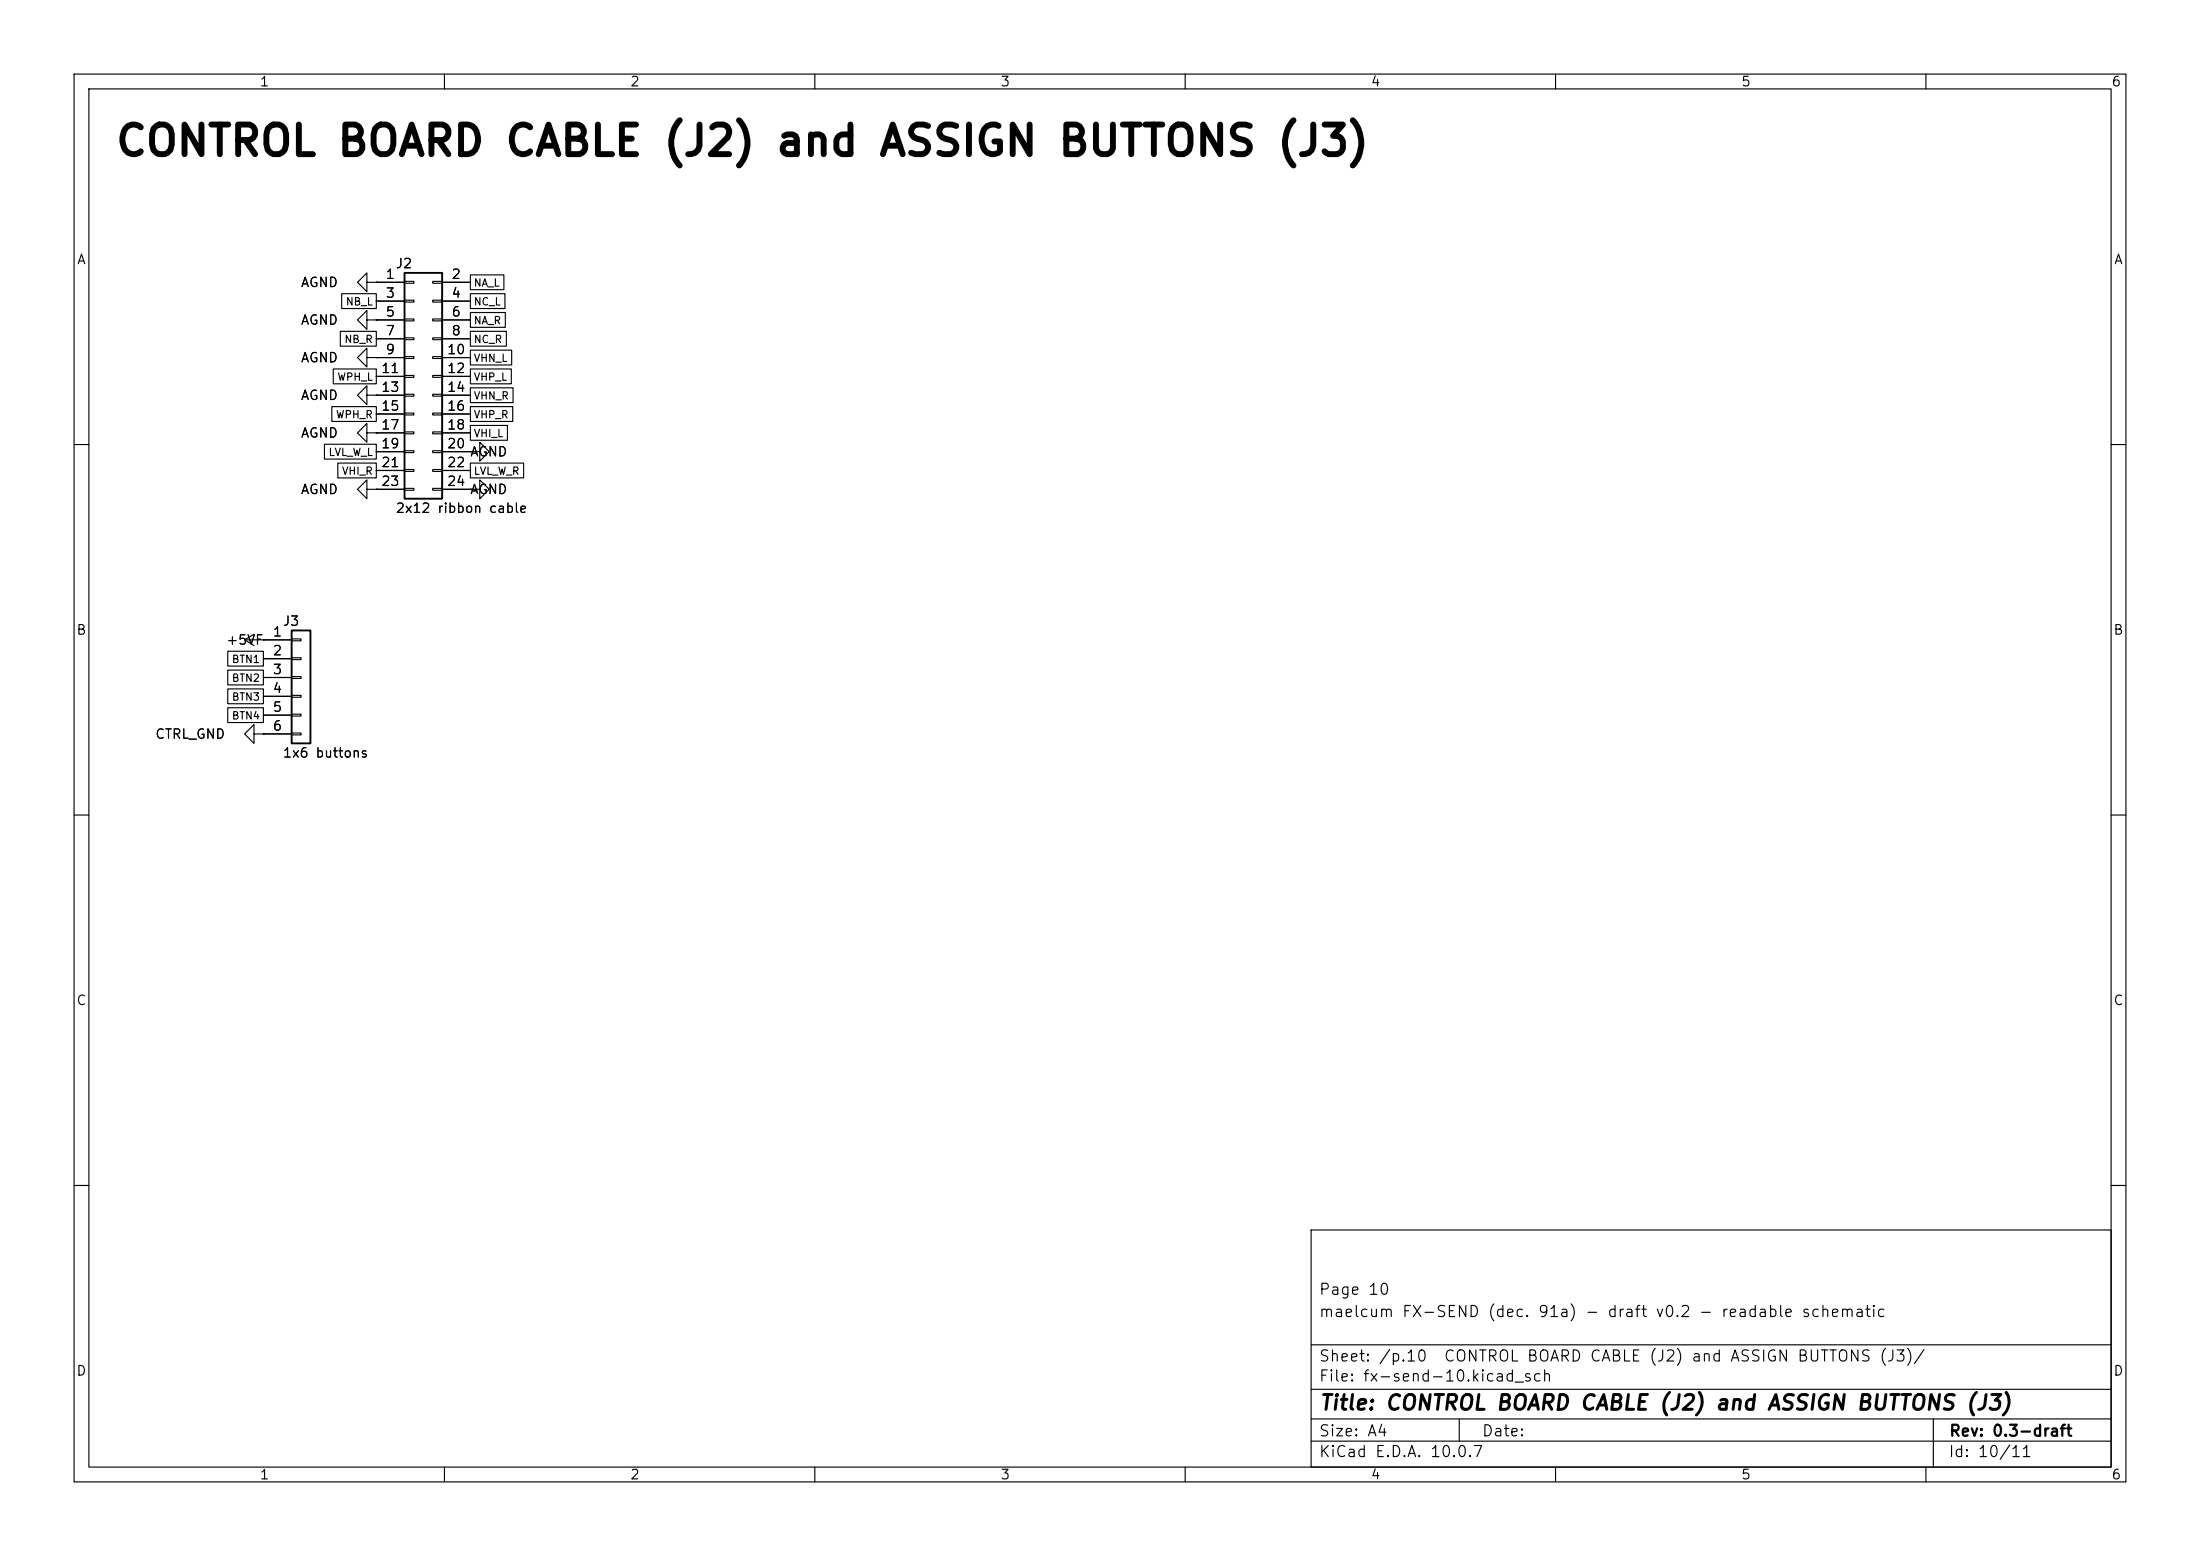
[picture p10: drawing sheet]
<svg xmlns="http://www.w3.org/2000/svg" width="297mm" height="210mm" viewBox="0 0 297 210" stroke-linecap="round" stroke-linejoin="round" font-family="sans-serif">
<g fill="none" stroke="#000" stroke-width=".15">
<path d="M10 10h277v190h-277zM12 12h273v186h-273zM60 10v2M110 10v2M160 10v2M210 10v2M260 10v2M46.1 39.6h4.7v2h-4.7zM49.5 38.1v-1.3l-1.2 1.3 1.2 1.3v-1.3h1.3M50.8 38.1h.1M50.8 38.1h3.8M54.6 38h1.3v.2h-1.3z"/>
<path d="M58.4 38h1.3v.2h-1.3zM59.7 38.1h3.8M63.5 37.1h4.5v2h-4.5zM63.5 39.6h4.7v2h-4.7zM43.8 60h7v2h-7zM44.8 54.9h6v2h-6zM45 49.8h5.8v2h-5.8zM45.9 44.7h4.9v2h-4.9zM49.5 43.2v-1.3l-1.2 1.3 1.2 1.3v-1.3h1.3M49.5 48.3v-1.3l-1.2 1.3 1.2 1.2v-1.2h1.3M49.5 58.4v-1.2l-1.2 1.2 1.2 1.3v-1.3h1.3M49.5 53.3v-1.2l-1.2 1.2 1.2 1.3v-1.3h1.3"/>
<path d="M50.8 43.2h.1M50.8 48.3h.1M50.8 58.4h.1M50.8 53.3h.1M50.8 40.6h3.8M50.8 43.2h3.8M50.8 45.7h3.8M50.8 48.3h3.8M50.8 50.8h3.8M50.8 53.3h3.8M50.8 55.9h3.8M50.8 58.4h3.8"/>
<path d="M54.6 40.5h1.3v.3h-1.3zM54.6 43.1h1.3v.2h-1.3zM54.6 45.6h1.3v.2h-1.3zM54.6 48.1h1.3v.3h-1.3zM54.6 50.7h1.3v.2h-1.3zM54.6 53.2h1.3v.3h-1.3zM54.6 55.8h1.3v.2h-1.3zM54.6 58.3h1.3v.2h-1.3zM58.4 40.5h1.3v.3h-1.3zM58.4 43.1h1.3v.2h-1.3zM58.4 45.6h1.3v.2h-1.3zM58.4 48.1h1.3v.3h-1.3z"/>
<path d="M58.4 50.7h1.3v.2h-1.3zM58.4 53.2h1.3v.3h-1.3zM58.4 55.8h1.3v.2h-1.3zM58.4 58.3h1.3v.2h-1.3zM59.7 40.6h3.8M59.7 43.2h3.8M59.7 45.7h3.8M59.7 48.3h3.8M59.7 50.8h3.8M59.7 53.3h3.8M59.7 55.9h3.8M59.7 58.4h3.8"/>
<path d="M63.5 47.3h5.6v2h-5.6zM63.5 49.8h5.5v2h-5.5zM63.5 52.3h5.8v2h-5.8zM63.5 54.9h5.7v2h-5.7zM63.5 57.4h5v2h-5zM63.5 42.2h4.7v2h-4.7zM63.5 44.7h4.9v2h-4.9zM10 60h2M45.6 62.5h5.2v2h-5.2zM49.5 66v-1.2l-1.2 1.2 1.2 1.3v-1.3h1.3M50.8 66h.1M50.8 61h3.8"/>
<path d="M50.8 63.5h3.8M50.8 66h3.8M54.6 60.8h1.3v.3h-1.3zM54.6 63.4h1.3v.2h-1.3zM54.6 65.9h1.3v.3h-1.3zM58.4 60.8h1.3v.3h-1.3zM58.4 63.4h1.3v.2h-1.3zM58.4 65.9h1.3v.3h-1.3zM59.7 61h3.8M59.7 63.5h3.8M59.7 66h3.8M63.5 66h1.3v-1.2l1.2 1.2-1.2 1.3v-1.3"/>
<path d="M63.5 66h.1M63.5 61h1.3v-1.3l1.2 1.3-1.2 1.2v-1.2M63.5 61h.1M63.5 62.5h7.2v2h-7.2zM285 60h2M30.7 95.5h4.9v2h-4.9zM30.7 93h4.9v2h-4.9zM30.7 87.9h4.9v2h-4.9zM30.7 90.4h4.9v2h-4.9zM33 86.4h6.4M33 86.4l1.3 .7M34.3 99.1v-1.3l-1.3 1.3 1.3 1.2v-1.2h1.3"/>
<path d="M34.3 85.6l-1.3 .8M35.6 99.1h.1M35.6 86.4h.1M35.6 88.9h3.8M35.6 91.4h3.8M35.6 94h3.8M35.6 96.5h3.8M35.6 99.1h3.8M39.4 86.2h1.2v.3h-1.2zM39.4 88.8h1.2v.2h-1.2zM39.4 91.3h1.2v.3h-1.2zM39.4 93.9h1.2v.2h-1.2z"/>
<path d="M39.4 96.4h1.2v.2h-1.2zM39.4 98.9h1.2v.3h-1.2zM10 110h2M285 110h2M10 160h2M177 166h108v32h-108zM285 160h2M60 198v2M110 198v2M160 198v2M177 194.5h108M177 191.5h108"/>
<path d="M177 187.5h108M177 181.5h108M197 191.5v3M210 198v2M260 198v2M261 191.5v6.5"/>
</g>
<path d="M54.6 36.8h5.1v30.5h-5.1zM39.4 85.1h2.5v15.2h-2.5z" fill="none" stroke="#000" stroke-width=".25"/>
<text font-size="4" x="15.4" y="22">CONTROL BOARD CABLE (J2) and ASSIGN BUTTONS (J3)</text>
<text font-size="2" x="178" y="190.8">Title: CONTROL BOARD CABLE (J2) and ASSIGN BUTTONS (J3)</text>
<g font-size="1.5">
<text x="178" y="178.1">maelcum FX-SEND (dec. 91a) - draft v0.2 - readable schematic</text>
<text x="178" y="175.1">Page 10</text>
<text x="178" y="184.1">Sheet: /p.10</text>
<text x="194.8" y="184.1">CONTROL BOARD CABLE (J2) and ASSIGN BUTTONS (J3)/</text>
<text x="178" y="186.8">File: fx-send-10.kicad_sch</text>
<text x="178" y="197">KiCad E.D.A. 10.0.7</text>
<text x="178" y="194.2">Size: A4</text>
<text x="200" y="194.2">Date:</text>
<text x="263" y="197">Id: 10/11</text>
<text x="263" y="194.2">Rev: 0.3-draft</text>
</g>
<g font-size="1.3">
<text x="35" y="12">1</text>
<text x="85" y="12">2</text>
<text x="135" y="12">3</text>
<text x="185" y="12">4</text>
<text x="235" y="12">5</text>
<text x="285" y="12">6</text>
<text x="10.3" y="36">A</text>
<text x="285.3" y="36">A</text>
<text x="40.5" y="39.1">AGND</text>
<text x="52" y="38">1</text>
<text x="52" y="40.5">3</text>
<text x="53.3" y="36.5">J2</text>
<text x="60.9" y="38">2</text>
<text x="60.9" y="40.5">4</text>
<text x="40.5" y="44.1">AGND</text>
<text x="52" y="43">5</text>
<text x="52" y="45.6">7</text>
<text x="60.9" y="43">6</text>
<text x="60.9" y="45.6">8</text>
<text x="40.5" y="49.2">AGND</text>
<text x="51.4" y="50.7">11</text>
<text x="51.4" y="53.2">13</text>
<text x="52" y="48.1">9</text>
<text x="60.3" y="48.1">10</text>
<text x="60.3" y="50.7">12</text>
<text x="60.3" y="53.2">14</text>
<text x="40.5" y="59.4">AGND</text>
<text x="40.5" y="54.3">AGND</text>
<text x="51.4" y="55.7">15</text>
<text x="51.4" y="58.3">17</text>
<text x="60.3" y="55.7">16</text>
<text x="60.3" y="58.3">18</text>
<text x="51.4" y="60.8">19</text>
<text x="51.4" y="63.4">21</text>
<text x="51.4" y="65.9">23</text>
<text x="60.3" y="60.8">20</text>
<text x="60.3" y="63.4">22</text>
<text x="60.3" y="65.9">24</text>
<text x="63.4" y="61.9">AGND</text>
<text x="40.5" y="67">AGND</text>
<text x="53.3" y="69.5">2x12 ribbon cable</text>
<text x="63.4" y="67">AGND</text>
<text x="10.2" y="86">B</text>
<text x="30.5" y="87.3">+5VF</text>
<text x="36.7" y="86.2">1</text>
<text x="36.7" y="88.8">2</text>
<text x="38.1" y="84.8">J3</text>
<text x="285.2" y="86">B</text>
<text x="36.7" y="91.3">3</text>
<text x="36.7" y="93.8">4</text>
<text x="20.9" y="100">CTRL_GND</text>
<text x="36.7" y="96.4">5</text>
<text x="36.7" y="98.9">6</text>
<text x="38.1" y="102.6">1x6 buttons</text>
<text x="10.2" y="136">C</text>
<text x="285.2" y="136">C</text>
<text x="10.2" y="186">D</text>
<text x="285.2" y="186">D</text>
<text x="35" y="200">1</text>
<text x="85" y="200">2</text>
<text x="135" y="200">3</text>
<text x="185" y="200">4</text>
<text x="235" y="200">5</text>
<text x="285" y="200">6</text>
</g>
<g font-size="1">
<text x="46.6" y="41.5">NB_L</text>
<text x="63.9" y="38.9">NA_L</text>
<text x="63.9" y="41.5">NC_L</text>
<text x="46.4" y="46.5">NB_R</text>
<text x="63.9" y="44">NA_R</text>
<text x="63.9" y="46.5">NC_R</text>
<text x="45.5" y="51.6">WPH_L</text>
<text x="63.9" y="49.1">VHN_L</text>
<text x="63.9" y="51.6">VHP_L</text>
<text x="45.3" y="56.7">WPH_R</text>
<text x="63.9" y="54.2">VHN_R</text>
<text x="63.9" y="56.7">VHP_R</text>
<text x="63.9" y="59.2">VHI_L</text>
<text x="44.3" y="61.8">LVL_W_L</text>
<text x="46.1" y="64.3">VHI_R</text>
<text x="63.9" y="64.3">LVL_W_R</text>
<text x="31.2" y="89.7">BTN1</text>
<text x="31.2" y="94.8">BTN3</text>
<text x="31.2" y="92.3">BTN2</text>
<text x="31.2" y="97.3">BTN4</text>
</g>
</svg>
